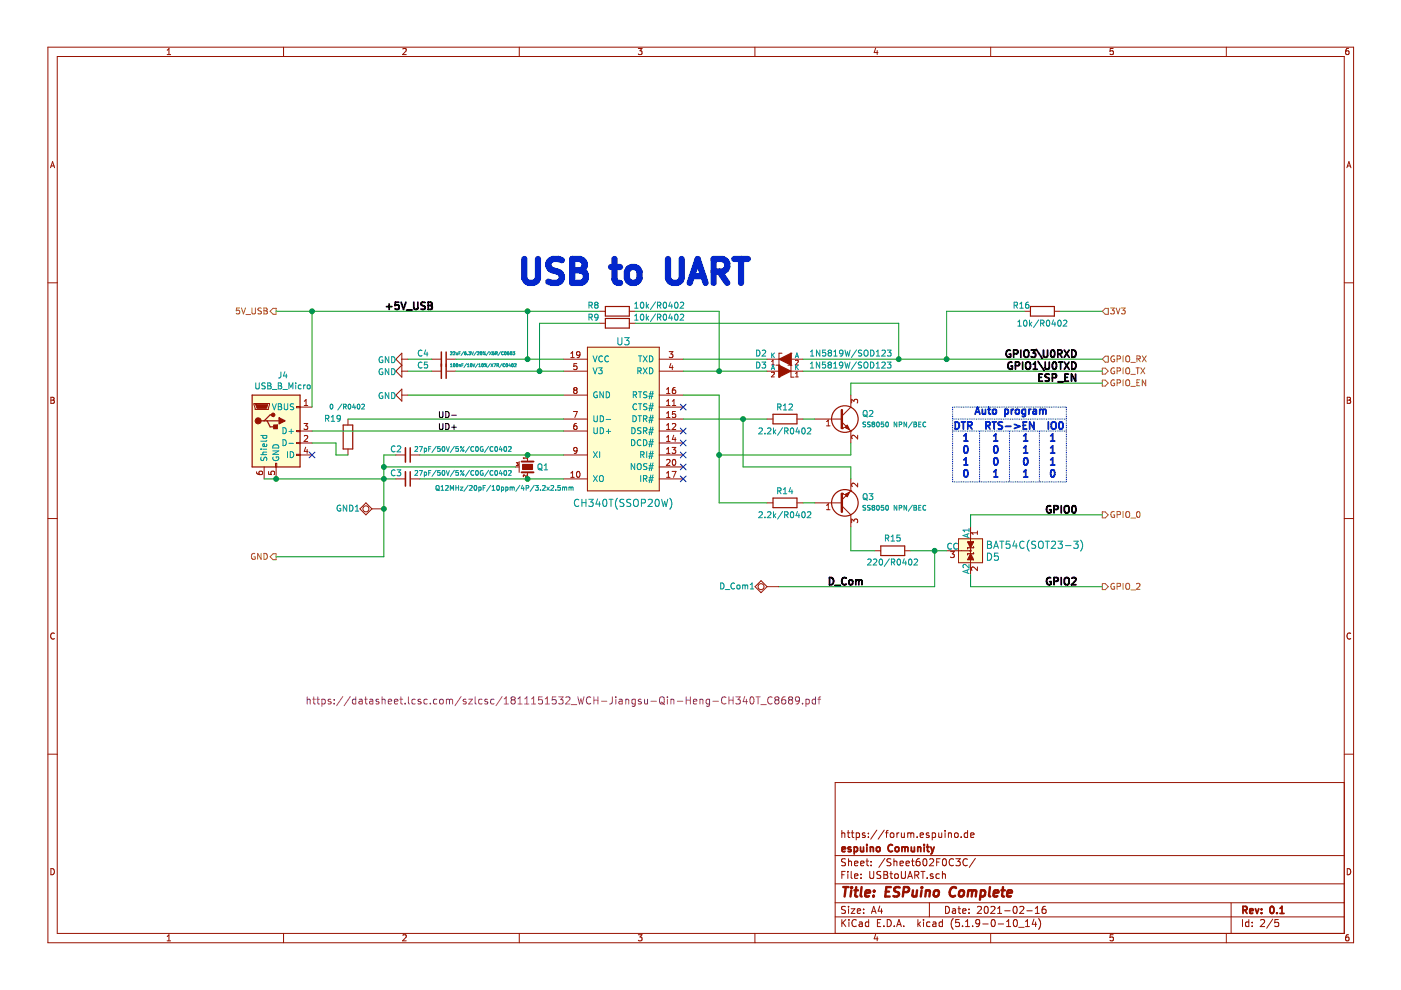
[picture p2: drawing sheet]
EESchema Schematic File Version 4
EELAYER 30 0
EELAYER END
$Descr A4 11693 8268
encoding utf-8
Sheet 2 5
Title "ESPuino Complete"
Date "2021-02-16"
Rev "0.1"
Comp "espuino Comunity"
Comment1 "https://forum.espuino.de"
Comment2 ""
Comment3 ""
Comment4 ""
$EndDescr
$Comp
L ProjectLib:CH340T(SSOP20W) U?
U 1 1
P 5200 3500
AR Path="/603FA087" Ref="U?"  Part="1" 
AR Path="/602F0C3D/603FA087" Ref="U3"  Part="1" 
F 0 "U3" H 5200 4150 60  0000 C CNN
F 1 "CH340T(SSOP20W)" H 5200 2800 60  0000 C CNN
F 2 "ESP32-DevKit-LiPo-Rev:SSOP20-0.65-7.6X5.2MM" H 5200 2750 60  0001 C CNN
F 3 "https://datasheet.lcsc.com/szlcsc/1811151532_WCH-Jiangsu-Qin-Heng-CH340T_C8689.pdf" H 4700 1150 60  0000 C CNN
F 4 "PB-Free" H 5200 3500 50  0001 C CNN "Note"
F 5 "USB 2MBPS 3.3V, 5V SSOP-20_208MIL ROHS" H 5200 3500 50  0001 C CNN "Description"
F 6 "1" H 5200 3500 50  0001 C CNN "LCSC Extended"
F 7 "C8689" H 5200 3500 50  0001 C CNN "LCSC Part"
F 8 "0.4952" H 5200 3500 50  0001 C CNN "LCSC Price"
F 9 "Jiangsu Qin Heng" H 5200 3500 50  0001 C CNN "Manufacturer_Name"
F 10 "CH340T" H 5200 3500 50  0001 C CNN "Manufacturer_Part_Number"
	1    5200 3500
	1    0    0    -1  
$EndComp
$Comp
L ProjectLib:C C?
U 1 1
P 3700 3000
AR Path="/603FA09C" Ref="C?"  Part="1" 
AR Path="/602F0C3D/603FA09C" Ref="C4"  Part="1" 
F 0 "C4" V 3650 2775 50  0000 L CNN
F 1 "22uF/6.3V/20%/X5R/C0603" V 3650 3050 25  0000 L CNN
F 2 "Capacitor_SMD:C_0603_1608Metric_Pad1.08x0.95mm_HandSolder" H 3700 3000 60  0001 C CNN
F 3 "" H 3700 3000 60  0000 C CNN
F 4 "Value 1" H 3700 3000 60  0001 C CNN "Fieldname 1"
F 5 "Value2" H 3700 3000 60  0001 C CNN "Fieldname2"
F 6 "Value3" H 3700 3000 60  0001 C CNN "Fieldname3"
F 7 "MULTILAYER CERAMIC CAPACITORS MLCC - SMD/SMT 22UF 6.3V 0603 ROHS" H 3700 3000 50  0001 C CNN "Description"
F 8 "0" H 3700 3000 50  0001 C CNN "LCSC Extended"
F 9 "C59461" H 3700 3000 50  0001 C CNN "LCSC Part"
F 10 "0.0214" H 3700 3000 50  0001 C CNN "LCSC Price"
F 11 "0.4280" H 3700 3000 50  0001 C CNN "LCSC ≤10 Fee"
F 12 "Samsung Electro-Mechanics" H 3700 3000 50  0001 C CNN "Manufacturer_Name"
F 13 "CL10A226MQ8NRNC" H 3700 3000 50  0001 C CNN "Manufacturer_Part_Number"
F 14 "0603" H 3700 3000 50  0001 C CNN "PACKAGE"
	1    3700 3000
	0    1    1    0   
$EndComp
$Comp
L ProjectLib:GND #PWR?
U 1 1
P 3400 3300
AR Path="/603FA0A2" Ref="#PWR?"  Part="1" 
AR Path="/602F0C3D/603FA0A2" Ref="#PWR0106"  Part="1" 
F 0 "#PWR0106" H 3400 3050 50  0001 C CNN
F 1 "GND" V 3405 3127 50  0000 C CNN
F 2 "" H 3400 3300 60  0000 C CNN
F 3 "" H 3400 3300 60  0000 C CNN
	1    3400 3300
	0    1    1    0   
$EndComp
$Comp
L ProjectLib:C C?
U 1 1
P 3700 3100
AR Path="/603FA0AB" Ref="C?"  Part="1" 
AR Path="/602F0C3D/603FA0AB" Ref="C5"  Part="1" 
F 0 "C5" V 3650 2875 50  0000 L CNN
F 1 "100nF/10V/10%/X7R/C0402" V 3650 3150 25  0000 L CNN
F 2 "Capacitor_SMD:C_0402_1005Metric_Pad0.74x0.62mm_HandSolder" H 3700 3100 60  0001 C CNN
F 3 "" H 3700 3100 60  0000 C CNN
F 4 "Value 1" H 3700 3100 60  0001 C CNN "Fieldname 1"
F 5 "Value2" H 3700 3100 60  0001 C CNN "Fieldname2"
F 6 "Value3" H 3700 3100 60  0001 C CNN "Fieldname3"
F 7 "100NF ±10% 10V X7R 0402 MULTILAYER CERAMIC CAPACITORS MLCC - SMD/SMT ROHS" H 3700 3100 50  0001 C CNN "Description"
F 8 "0" H 3700 3100 50  0001 C CNN "LCSC Extended"
F 9 "C1525" H 3700 3100 50  0001 C CNN "LCSC Part"
F 10 "0.0029" H 3700 3100 50  0001 C CNN "LCSC Price"
F 11 "0.1160" H 3700 3100 50  0001 C CNN "LCSC ≤10 Fee"
F 12 "Samsung Electro-Mechanics" H 3700 3100 50  0001 C CNN "Manufacturer_Name"
F 13 "CL05B104KO5NNNC" H 3700 3100 50  0001 C CNN "Manufacturer_Part_Number"
F 14 "0402" H 3700 3100 50  0001 C CNN "PACKAGE"
	1    3700 3100
	0    1    1    0   
$EndComp
$Comp
L ProjectLib:GND #PWR?
U 1 1
P 3400 3000
AR Path="/603FA0B1" Ref="#PWR?"  Part="1" 
AR Path="/602F0C3D/603FA0B1" Ref="#PWR0107"  Part="1" 
F 0 "#PWR0107" H 3400 2750 50  0001 C CNN
F 1 "GND" V 3405 2827 50  0000 C CNN
F 2 "" H 3400 3000 60  0000 C CNN
F 3 "" H 3400 3000 60  0000 C CNN
	1    3400 3000
	0    1    1    0   
$EndComp
$Comp
L ProjectLib:GND #PWR?
U 1 1
P 3400 3100
AR Path="/603FA0B7" Ref="#PWR?"  Part="1" 
AR Path="/602F0C3D/603FA0B7" Ref="#PWR0108"  Part="1" 
F 0 "#PWR0108" H 3400 2850 50  0001 C CNN
F 1 "GND" V 3405 2927 50  0000 C CNN
F 2 "" H 3400 3100 60  0000 C CNN
F 3 "" H 3400 3100 60  0000 C CNN
	1    3400 3100
	0    1    1    0   
$EndComp
$Comp
L ProjectLib:C C?
U 1 1
P 3400 3800
AR Path="/603FA0C0" Ref="C?"  Part="1" 
AR Path="/602F0C3D/603FA0C0" Ref="C2"  Part="1" 
F 0 "C2" V 3350 3650 50  0000 L CNN
F 1 "27pF/50V/5%/C0G/C0402" V 3350 3850 40  0000 L CNN
F 2 "Capacitor_SMD:C_0402_1005Metric_Pad0.74x0.62mm_HandSolder" H 3400 3800 60  0001 C CNN
F 3 "" H 3400 3800 60  0000 C CNN
F 4 "Value 1" H 3400 3800 60  0001 C CNN "Fieldname 1"
F 5 "Value2" H 3400 3800 60  0001 C CNN "Fieldname2"
F 6 "Value3" H 3400 3800 60  0001 C CNN "Fieldname3"
F 7 "MULTILAYER CERAMIC CAPACITORS MLCC - SMD/SMT 22PF 50V 0402 ROHS" H 3400 3800 50  0001 C CNN "Description"
F 8 "0" H 3400 3800 50  0001 C CNN "LCSC Extended"
F 9 "C1555" H 3400 3800 50  0001 C CNN "LCSC Part"
F 10 "0.0027" H 3400 3800 50  0001 C CNN "LCSC Price"
F 11 "0.1080" H 3400 3800 50  0001 C CNN "LCSC ≤10 Fee"
F 12 "Guangdong Fenghua Advanced Tech" H 3400 3800 50  0001 C CNN "Manufacturer_Name"
F 13 "0402CG220J500NT" H 3400 3800 50  0001 C CNN "Manufacturer_Part_Number"
F 14 "0402" H 3400 3800 50  0001 C CNN "PACKAGE"
	1    3400 3800
	0    1    1    0   
$EndComp
$Comp
L ProjectLib:C C?
U 1 1
P 3400 4000
AR Path="/603FA0C9" Ref="C?"  Part="1" 
AR Path="/602F0C3D/603FA0C9" Ref="C3"  Part="1" 
F 0 "C3" V 3350 3850 50  0000 L CNN
F 1 "27pF/50V/5%/C0G/C0402" V 3350 4050 40  0000 L CNN
F 2 "Capacitor_SMD:C_0402_1005Metric_Pad0.74x0.62mm_HandSolder" H 3400 4000 60  0001 C CNN
F 3 "" H 3400 4000 60  0000 C CNN
F 4 "Value 1" H 3400 4000 60  0001 C CNN "Fieldname 1"
F 5 "Value2" H 3400 4000 60  0001 C CNN "Fieldname2"
F 6 "Value3" H 3400 4000 60  0001 C CNN "Fieldname3"
F 7 "MULTILAYER CERAMIC CAPACITORS MLCC - SMD/SMT 22PF 50V 0402 ROHS" H 3400 4000 50  0001 C CNN "Description"
F 8 "0" H 3400 4000 50  0001 C CNN "LCSC Extended"
F 9 "C1555" H 3400 4000 50  0001 C CNN "LCSC Part"
F 10 "0.0027" H 3400 4000 50  0001 C CNN "LCSC Price"
F 11 "0.1080" H 3400 4000 50  0001 C CNN "LCSC ≤10 Fee"
F 12 "Guangdong Fenghua Advanced Tech" H 3400 4000 50  0001 C CNN "Manufacturer_Name"
F 13 "0402CG220J500NT" H 3400 4000 50  0001 C CNN "Manufacturer_Part_Number"
F 14 "0402" H 3400 4000 50  0001 C CNN "PACKAGE"
	1    3400 4000
	0    1    1    0   
$EndComp
Text Label 9000 3100 2    60   ~ 12
GPIO1\U0TXD
Text Label 9000 3000 2    60   ~ 12
GPIO3\U0RXD
Text Label 9000 3200 2    60   ~ 12
ESP_EN
Text Label 9000 4300 2    60   ~ 12
GPIO0
Text Notes 8125 3475 0    60   ~ 12
Auto program\n
Text Notes 7950 3600 0    60   ~ 12
DTR  RTS->EN  IO0
Text Notes 8025 3700 0    60   ~ 12
1
Text Notes 8275 3700 0    60   ~ 12
1
Text Notes 8525 3700 0    60   ~ 12
1
Text Notes 8750 3700 0    60   ~ 12
1
Text Notes 8025 3800 0    60   ~ 12
0
Text Notes 8275 3800 0    60   ~ 12
0
Text Notes 8525 3800 0    60   ~ 12
1
Text Notes 8750 3800 0    60   ~ 12
1
Text Notes 8025 3900 0    60   ~ 12
1
Text Notes 8275 3900 0    60   ~ 12
0
Text Notes 8525 3900 0    60   ~ 12
0
Text Notes 8750 3900 0    60   ~ 12
1
Text Notes 8025 4000 0    60   ~ 12
0
Text Notes 8275 4000 0    60   ~ 12
1
Text Notes 8525 4000 0    60   ~ 12
1
Text Notes 8750 4000 0    60   ~ 12
0
Text Label 9000 4900 2    60   ~ 12
GPIO2
Text Label 6900 4900 0    60   ~ 12
D_Com
Wire Wire Line
	3600 3000 3400 3000
Wire Wire Line
	3600 3100 3400 3100
Wire Wire Line
	3400 3300 4700 3300
Connection ~ 4400 3000
Wire Wire Line
	3800 3000 4400 3000
Wire Wire Line
	3300 3800 3200 3800
Wire Wire Line
	3200 3800 3200 3900
Wire Wire Line
	3300 4000 3200 4000
Wire Notes Line
	7950 3400 7950 4025
Wire Notes Line
	7950 3600 8900 3600
Wire Notes Line
	8900 3400 8900 4025
Wire Notes Line
	8900 3400 7950 3400
Wire Notes Line
	8900 4025 7950 4025
Wire Notes Line
	7950 3500 8900 3500
Wire Notes Line
	8175 3600 8175 4025
Wire Notes Line
	8425 3600 8425 4025
Wire Notes Line
	8675 3600 8675 4025
Wire Wire Line
	4400 3000 4700 3000
Text Label 3200 2600 0    60   ~ 12
+5V_USB
$Comp
L ProjectLib:TESTPAD D_Com?
U 1 1
P 6400 4900
AR Path="/603FA11A" Ref="D_Com?"  Part="1" 
AR Path="/602F0C3D/603FA11A" Ref="D_Com1"  Part="1" 
F 0 "D_Com1" H 6650 4900 50  0000 C CNN
F 1 "TESTPAD" H 6300 4785 50  0001 L BNN
F 2 "TestPoint:TestPoint_Pad_D3.0mm" H 6160 4825 20  0001 C CNN
F 3 "" V 6400 4900 60  0000 C CNN
F 4 "Value 1" H 6400 4900 60  0001 C CNN "Fieldname 1"
F 5 "Value2" H 6400 4900 60  0001 C CNN "Fieldname2"
F 6 "Value3" H 6400 4900 60  0001 C CNN "Fieldname3"
F 7 "0" H 6400 4900 50  0001 C CNN "JLCPCB BOM"
	1    6400 4900
	-1   0    0    1   
$EndComp
$Comp
L ProjectLib:Crystal_GND Q?
U 1 1
P 4400 3900
AR Path="/603FA120" Ref="Q?"  Part="1" 
AR Path="/602F0C3D/603FA120" Ref="Q1"  Part="1" 
F 0 "Q1" V 4400 3975 50  0000 L CNN
F 1 "Q12MHz/20pF/10ppm/4P/3.2x2.5mm" V 4575 3125 40  0000 L CNN
F 2 "Crystal:Crystal_SMD_3225-4Pin_3.2x2.5mm_HandSoldering" V 4491 3983 60  0001 L CNN
F 3 "" H 4400 3900 60  0000 C CNN
F 4 "SMD CRYSTAL RESONATORS 12MHZ ±10PPM SMD-3225_4P ROHS" H 4400 3900 50  0001 C CNN "Description"
F 5 "0" H 4400 3900 50  0001 C CNN "LCSC Extended"
F 6 "C9002" H 4400 3900 50  0001 C CNN "LCSC Part"
F 7 "0.0928" H 4400 3900 50  0001 C CNN "LCSC Price"
F 8 "0.9280" H 4400 3900 50  0001 C CNN "LCSC ≤10 Fee"
F 9 "Yangxing Tech" H 4400 3900 50  0001 C CNN "Manufacturer_Name"
F 10 "X322512MSB4SI" H 4400 3900 50  0001 C CNN "Manufacturer_Part_Number"
	1    4400 3900
	0    1    1    0   
$EndComp
Wire Wire Line
	3500 3800 4400 3800
Wire Wire Line
	3500 4000 4400 4000
Connection ~ 4400 3800
Wire Wire Line
	4400 3800 4700 3800
Connection ~ 4400 4000
Wire Wire Line
	4400 4000 4700 4000
Wire Wire Line
	4300 3900 3200 3900
Connection ~ 3200 3900
Wire Wire Line
	3200 3900 3200 4000
NoConn ~ 5700 3400
NoConn ~ 5700 3600
NoConn ~ 5700 3800
NoConn ~ 5700 3700
NoConn ~ 5700 4000
Wire Wire Line
	3800 3100 4500 3100
Wire Wire Line
	4400 2600 4400 3000
Connection ~ 7900 3000
Wire Wire Line
	7900 3000 9200 3000
Text Notes 4300 2400 0    200  ~ 40
USB to UART
Connection ~ 4500 3100
Wire Wire Line
	4500 3100 4700 3100
Wire Wire Line
	6500 4900 7800 4900
Connection ~ 7800 4600
Wire Wire Line
	7800 4900 7800 4600
Wire Wire Line
	8100 4900 9200 4900
Wire Wire Line
	8100 4800 8100 4900
Wire Wire Line
	8100 4300 8100 4400
Wire Wire Line
	7800 4600 7900 4600
Wire Wire Line
	8100 4300 9200 4300
$Comp
L ProjectLib:BAT54C(SOT23-3) D?
U 1 1
P 8100 4600
AR Path="/603FA166" Ref="D?"  Part="1" 
AR Path="/602F0C3D/603FA166" Ref="D5"  Part="1" 
F 0 "D5" V 8150 4725 60  0000 L CNN
F 1 "BAT54C(SOT23-3)" V 8050 4725 60  0000 L CNN
F 2 "Package_TO_SOT_SMD:SOT-23_Handsoldering" H 8100 4600 60  0001 C CNN
F 3 "" H 8100 4600 60  0001 C CNN
F 4 "30V 200MA 1V @ 100MA SOT23 SCHOTTKY (SBD) ROHS" H 8100 4600 50  0001 C CNN "Description"
F 5 "1" H 8100 4600 50  0001 C CNN "LCSC Extended"
F 6 "C375703" H 8100 4600 50  0001 C CNN "LCSC Part"
F 7 "0.0169" H 8100 4600 50  0001 C CNN "LCSC Price"
F 8 "0.3380" H 8100 4600 50  0001 C CNN "LCSC ≤10 Fee"
F 9 "GP(GreenPower)" H 8100 4600 50  0001 C CNN "Manufacturer_Name"
F 10 "BAT54C" H 8100 4600 50  0001 C CNN "Manufacturer_Part_Number"
F 11 "SOD-23" H 8100 4600 50  0001 C CNN "PACKAGE"
	1    8100 4600
	0    1    1    0   
$EndComp
$Comp
L ProjectLib:R R?
U 1 1
P 6550 4200
AR Path="/603FA16F" Ref="R?"  Part="1" 
AR Path="/602F0C3D/603FA16F" Ref="R14"  Part="1" 
F 0 "R14" H 6550 4300 50  0000 C CNN
F 1 "2.2k/R0402" H 6550 4100 50  0000 C CNN
F 2 "Resistor_SMD:R_0402_1005Metric_Pad0.72x0.64mm_HandSolder" H 6550 4130 30  0001 C CNN
F 3 "" V 6550 4200 30  0000 C CNN
F 4 "Value 1" H 6550 4200 60  0001 C CNN "Fieldname 1"
F 5 "Value2" H 6550 4200 60  0001 C CNN "Fieldname2"
F 6 "Value3" H 6550 4200 60  0001 C CNN "Fieldname3"
F 7 "2.2KOHMS ±1% 1/16W 0402 ROHS" H 6550 4200 50  0001 C CNN "Description"
F 8 "C25879" H 6550 4200 50  0001 C CNN "LCSC Part"
F 9 "0.0011" H 6550 4200 50  0001 C CNN "LCSC Price"
F 10 "0.044" H 6550 4200 50  0001 C CNN "LCSC ≤10 Fee"
F 11 "Uniroyal Elec" H 6550 4200 50  0001 C CNN "Manufacturer_Name"
F 12 "0402WGF2201TCE" H 6550 4200 50  0001 C CNN "Manufacturer_Part_Number"
F 13 "0" H 6550 4200 50  0001 C CNN "LCSC Extended"
F 14 "0402" H 6550 4200 50  0001 C CNN "PACKAGE"
	1    6550 4200
	1    0    0    -1  
$EndComp
$Comp
L ProjectLib:R R?
U 1 1
P 6550 3500
AR Path="/603FA178" Ref="R?"  Part="1" 
AR Path="/602F0C3D/603FA178" Ref="R12"  Part="1" 
F 0 "R12" H 6550 3600 50  0000 C CNN
F 1 "2.2k/R0402" H 6550 3400 50  0000 C CNN
F 2 "Resistor_SMD:R_0402_1005Metric_Pad0.72x0.64mm_HandSolder" H 6550 3430 30  0001 C CNN
F 3 "" V 6550 3500 30  0000 C CNN
F 4 "Value 1" H 6550 3500 60  0001 C CNN "Fieldname 1"
F 5 "Value2" H 6550 3500 60  0001 C CNN "Fieldname2"
F 6 "Value3" H 6550 3500 60  0001 C CNN "Fieldname3"
F 7 "2.2KOHMS ±1% 1/16W 0402 ROHS" H 6550 3500 50  0001 C CNN "Description"
F 8 "C25879" H 6550 3500 50  0001 C CNN "LCSC Part"
F 9 "0.0011" H 6550 3500 50  0001 C CNN "LCSC Price"
F 10 "0.044" H 6550 3500 50  0001 C CNN "LCSC ≤10 Fee"
F 11 "Uniroyal Elec" H 6550 3500 50  0001 C CNN "Manufacturer_Name"
F 12 "0402WGF2201TCE" H 6550 3500 50  0001 C CNN "Manufacturer_Part_Number"
F 13 "0" H 6550 3500 50  0001 C CNN "LCSC Extended"
F 14 "0402" H 6550 3500 50  0001 C CNN "PACKAGE"
	1    6550 3500
	1    0    0    -1  
$EndComp
Wire Wire Line
	6700 3500 6800 3500
$Comp
L ProjectLib:Q_NPN_BEC Q?
U 1 1
P 7000 3500
AR Path="/603FA17F" Ref="Q?"  Part="1" 
AR Path="/602F0C3D/603FA17F" Ref="Q2"  Part="1" 
F 0 "Q2" H 7191 3546 50  0000 L CNN
F 1 "SS8050 NPN/BEC" H 7191 3455 40  0000 L CNN
F 2 "Package_TO_SOT_SMD:SOT-23_Handsoldering" H 7200 3600 29  0001 C CNN
F 3 "" H 7000 3500 60  0000 C CNN
F 4 "NPN 500MA 45V SOT-23(SOT-23-3) ROHS" H 7000 3500 50  0001 C CNN "Description"
F 5 "0" H 7000 3500 50  0001 C CNN "LCSC Extended"
F 6 "C2150" H 7000 3500 50  0001 C CNN "LCSC Part"
F 7 "0.0207" H 7000 3500 50  0001 C CNN "LCSC Price"
F 8 "0.3105" H 7000 3500 50  0001 C CNN "LCSC ≤10 Fee"
F 9 "Changjiang Electronics Tech (CJ)" H 7000 3500 50  0001 C CNN "Manufacturer_Name"
F 10 "SS8050" H 7000 3500 50  0001 C CNN "Manufacturer_Part_Number"
F 11 "SOT-23-3" H 7000 3500 50  0001 C CNN "PACKAGE"
	1    7000 3500
	1    0    0    -1  
$EndComp
Wire Wire Line
	7100 3300 7100 3200
Wire Wire Line
	7100 3700 7100 3800
Wire Wire Line
	6700 4200 6800 4200
$Comp
L ProjectLib:Q_NPN_BEC Q?
U 1 1
P 7000 4200
AR Path="/603FA189" Ref="Q?"  Part="1" 
AR Path="/602F0C3D/603FA189" Ref="Q3"  Part="1" 
F 0 "Q3" H 7191 4154 50  0000 L CNN
F 1 "SS8050 NPN/BEC" H 7191 4245 40  0000 L CNN
F 2 "Package_TO_SOT_SMD:SOT-23_Handsoldering" H 7200 4300 29  0001 C CNN
F 3 "" H 7000 4200 60  0000 C CNN
F 4 "NPN 500MA 45V SOT-23(SOT-23-3) ROHS" H 7000 4200 50  0001 C CNN "Description"
F 5 "0" H 7000 4200 50  0001 C CNN "LCSC Extended"
F 6 "C2150" H 7000 4200 50  0001 C CNN "LCSC Part"
F 7 "0.0207" H 7000 4200 50  0001 C CNN "LCSC Price"
F 8 "0.3105" H 7000 4200 50  0001 C CNN "LCSC ≤10 Fee"
F 9 "Changjiang Electronics Tech (CJ)" H 7000 4200 50  0001 C CNN "Manufacturer_Name"
F 10 "SS8050" H 7000 4200 50  0001 C CNN "Manufacturer_Part_Number"
F 11 "SOT-23-3" H 7000 4200 50  0001 C CNN "PACKAGE"
	1    7000 4200
	1    0    0    1   
$EndComp
Wire Wire Line
	7100 4400 7100 4600
Wire Wire Line
	7100 4000 7100 3900
Wire Wire Line
	7600 4600 7800 4600
Wire Wire Line
	7100 4600 7300 4600
$Comp
L ProjectLib:R R?
U 1 1
P 7450 4600
AR Path="/603FA193" Ref="R?"  Part="1" 
AR Path="/602F0C3D/603FA193" Ref="R15"  Part="1" 
F 0 "R15" H 7450 4500 50  0000 C CNN
F 1 "220/R0402" H 7450 4700 50  0000 C CNN
F 2 "Resistor_SMD:R_0402_1005Metric_Pad0.72x0.64mm_HandSolder" V 7380 4600 30  0001 C CNN
F 3 "" H 7450 4600 30  0000 C CNN
F 4 "220OHMS ±1% 1/16W 0402 ROHS" H 7450 4600 50  0001 C CNN "Description"
F 5 "C25091" H 7450 4600 50  0001 C CNN "LCSC Part"
F 6 "0.0011" H 7450 4600 50  0001 C CNN "LCSC Price"
F 7 "0.044" H 7450 4600 50  0001 C CNN "LCSC ≤10 Fee"
F 8 "Uniroyal Elec" H 7450 4600 50  0001 C CNN "Manufacturer_Name"
F 9 "0402WGF2200TCE" H 7450 4600 50  0001 C CNN "Manufacturer_Part_Number"
F 10 "0" H 7450 4600 50  0001 C CNN "LCSC Extended"
F 11 "0402" H 7450 4600 50  0001 C CNN "PACKAGE"
	1    7450 4600
	1    0    0    1   
$EndComp
Connection ~ 6000 3100
Wire Wire Line
	5700 3100 6000 3100
Wire Wire Line
	6000 3100 6400 3100
Wire Wire Line
	6700 3000 7500 3000
$Comp
L ProjectLib:R R?
U 1 1
P 8700 2600
AR Path="/603FA1A1" Ref="R?"  Part="1" 
AR Path="/602F0C3D/603FA1A1" Ref="R16"  Part="1" 
F 0 "R16" H 8525 2650 50  0000 C CNN
F 1 "10k/R0402" H 8700 2500 50  0000 C CNN
F 2 "Resistor_SMD:R_0402_1005Metric_Pad0.72x0.64mm_HandSolder" H 8700 2530 30  0001 C CNN
F 3 "" V 8700 2600 30  0000 C CNN
F 4 "Value 1" H 8700 2600 60  0001 C CNN "Fieldname 1"
F 5 "Value2" H 8700 2600 60  0001 C CNN "Fieldname2"
F 6 "Value3" H 8700 2600 60  0001 C CNN "Fieldname3"
F 7 "10KOHMS ±1% 1/16W 0402 ROHS" H 8700 2600 50  0001 C CNN "Description"
F 8 "C25744" H 8700 2600 50  0001 C CNN "LCSC Part"
F 9 "0.0011" H 8700 2600 50  0001 C CNN "LCSC Price"
F 10 "0.044" H 8700 2600 50  0001 C CNN "LCSC ≤10 Fee"
F 11 "Uniroyal Elec" H 8700 2600 50  0001 C CNN "Manufacturer_Name"
F 12 "0402WGF1002TCE" H 8700 2600 50  0001 C CNN "Manufacturer_Part_Number"
F 13 "0" H 8700 2600 50  0001 C CNN "LCSC Extended"
F 14 "0402" H 8700 2600 50  0001 C CNN "PACKAGE"
	1    8700 2600
	1    0    0    -1  
$EndComp
Wire Wire Line
	5700 3000 6400 3000
Wire Wire Line
	6000 2600 6000 3100
Connection ~ 4400 2600
Wire Wire Line
	4400 2600 5000 2600
$Comp
L ProjectLib:R R?
U 1 1
P 5150 2600
AR Path="/603FA1B4" Ref="R?"  Part="1" 
AR Path="/602F0C3D/603FA1B4" Ref="R8"  Part="1" 
F 0 "R8" H 4950 2650 50  0000 C CNN
F 1 "10k/R0402" H 5500 2650 50  0000 C CNN
F 2 "Resistor_SMD:R_0402_1005Metric_Pad0.72x0.64mm_HandSolder" H 5150 2530 30  0001 C CNN
F 3 "" V 5150 2600 30  0000 C CNN
F 4 "Value 1" H 5150 2600 60  0001 C CNN "Fieldname 1"
F 5 "Value2" H 5150 2600 60  0001 C CNN "Fieldname2"
F 6 "Value3" H 5150 2600 60  0001 C CNN "Fieldname3"
F 7 "10KOHMS ±1% 1/16W 0402 ROHS" H 5150 2600 50  0001 C CNN "Description"
F 8 "C25744" H 5150 2600 50  0001 C CNN "LCSC Part"
F 9 "0.0011" H 5150 2600 50  0001 C CNN "LCSC Price"
F 10 "0.044" H 5150 2600 50  0001 C CNN "LCSC ≤10 Fee"
F 11 "Uniroyal Elec" H 5150 2600 50  0001 C CNN "Manufacturer_Name"
F 12 "0402WGF1002TCE" H 5150 2600 50  0001 C CNN "Manufacturer_Part_Number"
F 13 "0" H 5150 2600 50  0001 C CNN "LCSC Extended"
F 14 "0402" H 5150 2600 50  0001 C CNN "PACKAGE"
	1    5150 2600
	1    0    0    -1  
$EndComp
Wire Wire Line
	5300 2600 6000 2600
$Comp
L ProjectLib:D_Schottky D?
U 1 1
P 6550 3100
AR Path="/603FA1BB" Ref="D?"  Part="1" 
AR Path="/602F0C3D/603FA1BB" Ref="D3"  Part="1" 
F 0 "D3" H 6750 3150 50  0000 C CNN
F 1 "1N5819W/SOD123" H 6000 3150 50  0000 C CNN
F 2 "Diode_SMD:D_SOD-123" H 6550 3232 60  0001 C CNN
F 3 "" H 6550 3100 60  0000 C CNN
F 4 "SCHOTTKY (SBD) SOD-123 ROHS" H 6550 3100 50  0001 C CNN "Description"
F 5 "1" H 6550 3100 50  0001 C CNN "LCSC Extended"
F 6 "C402219" H 6550 3100 50  0001 C CNN "LCSC Part"
F 7 "0.0205" H 6550 3100 50  0001 C CNN "LCSC Price"
F 8 "0.4100" H 6550 3100 50  0001 C CNN "LCSC ≤10 Fee"
F 9 "LGE" H 6550 3100 50  0001 C CNN "Manufacturer_Name"
F 10 "1N5819W" H 6550 3100 50  0001 C CNN "Manufacturer_Part_Number"
F 11 "SOD-123" H 6550 3100 50  0001 C CNN "PACKAGE"
	1    6550 3100
	-1   0    0    -1  
$EndComp
Wire Wire Line
	6700 3100 9200 3100
$Comp
L ProjectLib:D_Schottky D?
U 1 1
P 6550 3000
AR Path="/603FA1C2" Ref="D?"  Part="1" 
AR Path="/602F0C3D/603FA1C2" Ref="D2"  Part="1" 
F 0 "D2" H 6350 3050 50  0000 C CNN
F 1 "1N5819W/SOD123" H 7100 3050 50  0000 C CNN
F 2 "Diode_SMD:D_SOD-123" H 6550 3132 60  0001 C CNN
F 3 "" H 6550 3000 60  0000 C CNN
F 4 "SCHOTTKY (SBD) SOD-123 ROHS" H 6550 3000 50  0001 C CNN "Description"
F 5 "1" H 6550 3000 50  0001 C CNN "LCSC Extended"
F 6 "C402219" H 6550 3000 50  0001 C CNN "LCSC Part"
F 7 "0.0205" H 6550 3000 50  0001 C CNN "LCSC Price"
F 8 "0.4100" H 6550 3000 50  0001 C CNN "LCSC ≤10 Fee"
F 9 "LGE" H 6550 3000 50  0001 C CNN "Manufacturer_Name"
F 10 "1N5819W" H 6550 3000 50  0001 C CNN "Manufacturer_Part_Number"
F 11 "SOD-123" H 6550 3000 50  0001 C CNN "PACKAGE"
	1    6550 3000
	1    0    0    -1  
$EndComp
Wire Wire Line
	7100 3900 6200 3900
Wire Wire Line
	6200 3500 6400 3500
Connection ~ 6200 3500
Wire Wire Line
	6200 3900 6200 3500
Wire Wire Line
	5700 3500 6200 3500
Wire Wire Line
	5700 3300 6000 3300
Wire Wire Line
	6000 4200 6400 4200
Wire Wire Line
	7100 3800 6000 3800
Connection ~ 6000 3800
Wire Wire Line
	6000 3300 6000 3800
Wire Wire Line
	6000 3800 6000 4200
NoConn ~ 5700 3900
$Comp
L ProjectLib:R R?
U 1 1
P 5150 2700
AR Path="/603FA1D8" Ref="R?"  Part="1" 
AR Path="/602F0C3D/603FA1D8" Ref="R9"  Part="1" 
F 0 "R9" H 4950 2750 50  0000 C CNN
F 1 "10k/R0402" H 5500 2750 50  0000 C CNN
F 2 "Resistor_SMD:R_0402_1005Metric_Pad0.72x0.64mm_HandSolder" H 5150 2630 30  0001 C CNN
F 3 "" V 5150 2700 30  0000 C CNN
F 4 "Value 1" H 5150 2700 60  0001 C CNN "Fieldname 1"
F 5 "Value2" H 5150 2700 60  0001 C CNN "Fieldname2"
F 6 "Value3" H 5150 2700 60  0001 C CNN "Fieldname3"
F 7 "10KOHMS ±1% 1/16W 0402 ROHS" H 5150 2700 50  0001 C CNN "Description"
F 8 "C25744" H 5150 2700 50  0001 C CNN "LCSC Part"
F 9 "0.0011" H 5150 2700 50  0001 C CNN "LCSC Price"
F 10 "0.044" H 5150 2700 50  0001 C CNN "LCSC ≤10 Fee"
F 11 "Uniroyal Elec" H 5150 2700 50  0001 C CNN "Manufacturer_Name"
F 12 "0402WGF1002TCE" H 5150 2700 50  0001 C CNN "Manufacturer_Part_Number"
F 13 "0" H 5150 2700 50  0001 C CNN "LCSC Extended"
F 14 "0402" H 5150 2700 50  0001 C CNN "PACKAGE"
	1    5150 2700
	1    0    0    -1  
$EndComp
Wire Wire Line
	5000 2700 4500 2700
Wire Wire Line
	4500 2700 4500 3100
Wire Wire Line
	5300 2700 7500 2700
Wire Wire Line
	7500 2700 7500 3000
Connection ~ 7500 3000
Wire Wire Line
	7500 3000 7900 3000
Connection ~ 3200 4000
Wire Wire Line
	2600 3600 4700 3600
Wire Wire Line
	2600 3400 2600 2600
Connection ~ 2600 2600
Wire Wire Line
	2600 2600 2300 2600
Text HLabel 9200 4900 2    50   Output ~ 0
GPIO_2
Text HLabel 9200 4300 2    50   Output ~ 0
GPIO_0
Text HLabel 9200 3200 2    50   Output ~ 0
GPIO_EN
Text HLabel 9200 3100 2    50   Output ~ 0
GPIO_TX
Text HLabel 9200 3000 2    50   Input ~ 0
GPIO_RX
Text Label 3650 3500 0    50   ~ 0
UD-
Text Label 3650 3600 0    50   ~ 0
UD+
$Comp
L ProjectLib:R R?
U 1 1
P 2900 3650
AR Path="/60AA0810" Ref="R?"  Part="1" 
AR Path="/602F0C3D/60AA0810" Ref="R19"  Part="1" 
F 0 "R19" V 3050 3700 50  0000 L CNN
F 1 "0 /R0402" V 3150 3500 40  0000 L CNN
F 2 "Resistor_SMD:R_0603_1608Metric_Pad0.98x0.95mm_HandSolder" H 2900 3580 30  0001 C CNN
F 3 "" V 2900 3650 30  0000 C CNN
F 4 "Value 1" H 2900 3650 60  0001 C CNN "Fieldname 1"
F 5 "Value2" H 2900 3650 60  0001 C CNN "Fieldname2"
F 6 "Value3" H 2900 3650 60  0001 C CNN "Fieldname3"
F 7 "0OHMS ±1% 1/16W 0402 ROHS" H 2900 3650 50  0001 C CNN "Description"
F 8 "C17168" H 2900 3650 50  0001 C CNN "LCSC Part"
F 9 "0.0011" H 2900 3650 50  0001 C CNN "LCSC Price"
F 10 "0.044" H 2900 3650 50  0001 C CNN "LCSC ≤10 Fee"
F 11 "Uniroyal Elec" H 2900 3650 50  0001 C CNN "Manufacturer_Name"
F 12 "0402WGF0000TCE" H 2900 3650 50  0001 C CNN "Manufacturer_Part_Number"
F 13 "0" H 2900 3650 50  0001 C CNN "LCSC Extended"
F 14 "0402" H 2900 3650 50  0001 C CNN "PACKAGE"
	1    2900 3650
	0    -1   -1   0   
$EndComp
$Comp
L Connector:USB_B_Micro J4
U 1 1
P 2300 3600
F 0 "J4" H 2357 4067 50  0000 C CNN
F 1 "USB_B_Micro" H 2357 3976 50  0000 C CNN
F 2 "Connector_USB:USB_Micro-B_Molex_47346-0001" H 2450 3550 50  0001 C CNN
F 3 "~" H 2450 3550 50  0001 C CNN
F 4 "0" H 2300 3600 50  0001 C CNN "JLCPCB BOM"
	1    2300 3600
	1    0    0    -1  
$EndComp
Wire Wire Line
	2900 3500 4700 3500
Wire Wire Line
	2600 3700 2800 3700
Wire Wire Line
	2800 3700 2800 3800
Wire Wire Line
	2800 3800 2900 3800
NoConn ~ 2600 3800
Wire Wire Line
	2200 4000 2300 4000
Wire Wire Line
	2300 4000 3200 4000
Connection ~ 2300 4000
Wire Wire Line
	3200 4000 3200 4250
Wire Wire Line
	7100 3200 9200 3200
Text HLabel 2300 2600 0    50   Output ~ 0
5V_USB
$Comp
L ProjectLib:TESTPAD GND?
U 1 1
P 3100 4250
AR Path="/603FA151" Ref="GND?"  Part="1" 
AR Path="/602F0C3D/603FA151" Ref="GND1"  Part="1" 
F 0 "GND1" H 3300 4250 50  0000 C CNN
F 1 "TESTPAD" H 3000 4135 50  0001 L BNN
F 2 "TestPoint:TestPoint_Pad_D3.0mm" H 2860 4175 20  0001 C CNN
F 3 "" V 3100 4250 60  0000 C CNN
F 4 "Value 1" H 3100 4250 60  0001 C CNN "Fieldname 1"
F 5 "Value2" H 3100 4250 60  0001 C CNN "Fieldname2"
F 6 "Value3" H 3100 4250 60  0001 C CNN "Fieldname3"
F 7 "0" H 3100 4250 50  0001 C CNN "JLCPCB BOM"
	1    3100 4250
	-1   0    0    1   
$EndComp
Connection ~ 3200 4250
Wire Wire Line
	3200 4250 3200 4650
Text HLabel 9200 2600 2    50   Input ~ 0
3V3
Wire Wire Line
	7900 2600 8550 2600
Wire Wire Line
	7900 2600 7900 3000
Wire Wire Line
	8850 2600 9200 2600
Text HLabel 2300 4650 0    50   Output ~ 0
GND
Wire Wire Line
	3200 4650 2300 4650
Wire Wire Line
	2600 2600 4400 2600
$EndSCHEMATC
